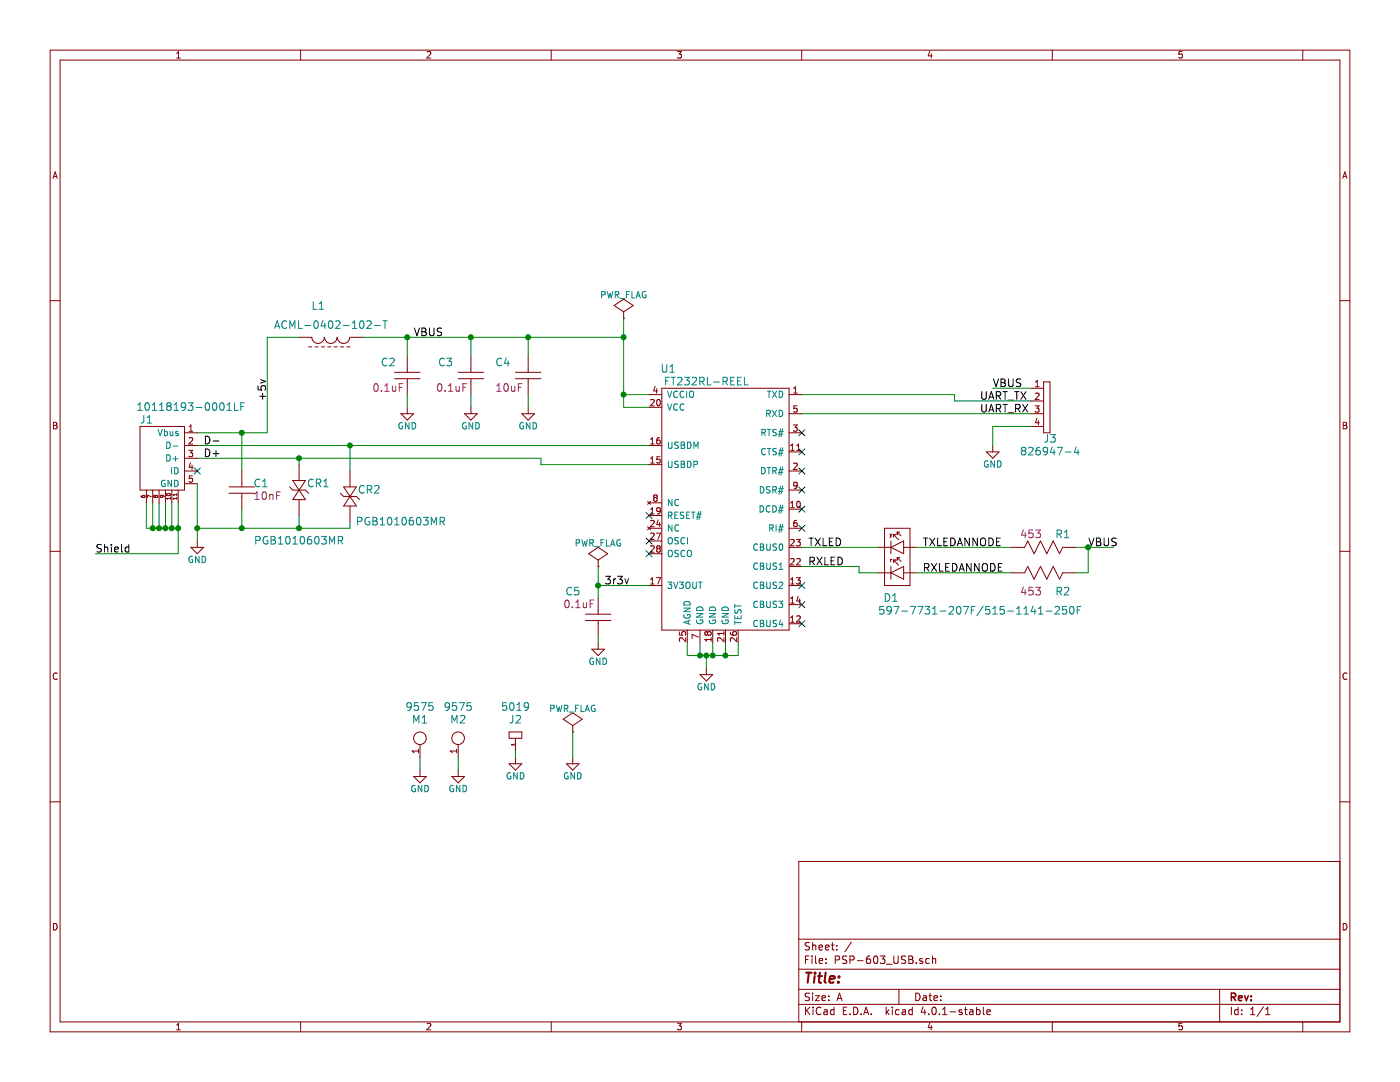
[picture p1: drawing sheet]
EESchema Schematic File Version 2
LIBS:power
LIBS:FCI_Library
LIBS:Abracon_Library
LIBS:Microchip_Library
LIBS:Littelfuse_Library
LIBS:Panasonic_ERJ3EK_Library
LIBS:Dialight_Library
LIBS:TDK_Library
LIBS:Kemet_Library
LIBS:Taiyo_Yuden_Library
LIBS:Panasonic_ERJ6EN_Library
LIBS:AVX_Library
LIBS:TE_Connectivity_Library
LIBS:TI_Library
LIBS:FTDI_Library
LIBS:Keystone_Electronics_Library
LIBS:Vishay_CRCW0805_Library
LIBS:PSP-603_USB-cache
EELAYER 25 0
EELAYER END
$Descr A 11000 8500
encoding utf-8
Sheet 1 1
Title ""
Date ""
Rev ""
Comp ""
Comment1 ""
Comment2 ""
Comment3 ""
Comment4 ""
$EndDescr
$Comp
L PGB1010603MR CR1
U 1 1
P 2350 3850
F 0 "CR1" V 2300 4000 60  0000 C CNN
F 1 "PGB1010603MR" V 2750 3850 60  0000 C CNN
F 2 "Littelfuse_Footprints:PGB1_01_0603" H 2300 3200 60  0001 C CNN
F 3 "C:/Users/Chris/VendorData/Littlefuse/littelfuse_pulseguard-esd_pgb1.pdf" H 2900 3300 60  0001 C CNN
F 4 "Littelfuse" H 2350 3500 60  0001 C CNN "mfg"
F 5 "PGB1010603MR" H 2400 3400 60  0001 C CNN "mft part number"
	1    2350 3850
	0    1    1    0   
$EndComp
$Comp
L 597-7731-207F/515-1141-250F D1
U 1 1
P 7050 4500
F 0 "D1" H 7000 4300 60  0000 C CNN
F 1 "597-7731-207F/515-1141-250F" H 7700 4200 60  0000 C CNN
F 2 "Dialight_Footprints:PLCC-4_515-114" H 7100 3800 60  0001 C CNN
F 3 "C:\\Users\\Chris\\VendorData\\dialight\\597-77xx-20x.pdf" H 7350 3450 60  0001 C CNN
F 4 "Dialight" H 7000 4100 60  0001 C CNN "mfg"
F 5 "597-7731-207F" H 7200 4000 60  0001 C CNN "mfg part number"
F 6 "2.0V typ." H 7050 3700 60  0001 C CNN "Forward Voltage"
F 7 "10mA" H 7050 3900 60  0001 C CNN "Forward Current"
F 8 "515-1141-250F" H 7100 3550 60  0001 C CNN "light pipe part number"
	1    7050 4500
	1    0    0    -1  
$EndComp
$Comp
L GND #PWR01
U 1 1
P 1550 4250
F 0 "#PWR01" H 1550 4000 50  0001 C CNN
F 1 "GND" H 1550 4100 50  0000 C CNN
F 2 "" H 1550 4250 50  0000 C CNN
F 3 "" H 1550 4250 50  0000 C CNN
	1    1550 4250
	1    0    0    -1  
$EndComp
Wire Wire Line
	1150 3950 1150 4150
Wire Wire Line
	1200 4150 1200 3950
Wire Wire Line
	1250 4150 1250 3950
Connection ~ 1200 4150
Wire Wire Line
	1300 4150 1300 3950
Connection ~ 1250 4150
Wire Wire Line
	1350 4150 1350 3950
Connection ~ 1300 4150
Connection ~ 1350 4150
Wire Wire Line
	1550 3800 1550 4250
$Comp
L PGB1010603MR CR2
U 1 1
P 2750 3900
F 0 "CR2" V 2700 4050 60  0000 C CNN
F 1 "PGB1010603MR" V 2950 4300 60  0000 C CNN
F 2 "Littelfuse_Footprints:PGB1_01_0603" H 2700 3250 60  0001 C CNN
F 3 "C:/Users/Chris/VendorData/Littlefuse/littelfuse_pulseguard-esd_pgb1.pdf" H 3300 3350 60  0001 C CNN
F 4 "Littelfuse" H 2750 3550 60  0001 C CNN "mfg"
F 5 "PGB1010603MR" H 2800 3450 60  0001 C CNN "mft part number"
	1    2750 3900
	0    1    1    0   
$EndComp
Wire Wire Line
	1550 3600 4250 3600
Wire Wire Line
	2350 3650 2350 3600
Connection ~ 2350 3600
Wire Wire Line
	2350 4150 2350 4050
Connection ~ 2350 4150
Wire Wire Line
	1550 3500 5100 3500
Wire Wire Line
	2750 3500 2750 3700
Connection ~ 2750 3500
Text Label 7700 3150 0    60   ~ 0
UART_TX
Text Label 7700 3250 0    60   ~ 0
UART_RX
$Comp
L ACML-0402-102-T L1
U 1 1
P 2600 2650
F 0 "L1" H 2700 2400 60  0000 C CNN
F 1 "ACML-0402-102-T" H 2600 2550 60  0000 C CNN
F 2 "Standard_Footprints:C0402" H 2700 2450 60  0001 C CNN
F 3 "" H 2950 2350 60  0000 C CNN
F 4 "Abracon" H 2300 2250 60  0001 C CNN "mfg"
F 5 "ACML-0402-102-T" H 2600 2150 60  0001 C CNN "mfg part number"
F 6 "1.3 Ohm max" H 2450 2350 60  0001 C CNN "DCR"
F 7 "1k @ 1MHz" H 2400 2050 60  0001 C CNN "Impeadance"
F 8 "100mA" H 2300 1950 60  0001 C CNN "Current"
	1    2600 2650
	-1   0    0    1   
$EndComp
$Comp
L C0603C103J2RACTU C1
U 1 1
P 1900 3850
F 0 "C1" V 1850 4000 60  0000 C CNN
F 1 "C0603C103J2RACTU" H 2000 3300 60  0001 C CNN
F 2 "Standard_Footprints:C0603" H 1950 3600 60  0001 C CNN
F 3 "" H 1900 3700 60  0000 C CNN
F 4 "Kemet" H 1950 3500 60  0001 C CNN "mfg"
F 5 "C0603C103J2RACTU" H 2000 3400 60  0001 C CNN "mfg part number"
F 6 "10nF" V 1950 4050 60  0000 C CNN "Capacatance"
F 7 "200V" H 1900 3200 60  0001 C CNN "Voltage"
F 8 "+/- 5%" H 1900 3100 60  0001 C CNN "Tolerance"
F 9 "X7R" H 1900 3000 60  0001 C CIB "Dielectric"
F 10 "-55C / +125C" H 1900 2900 60  0001 C CNN "Temp Range"
	1    1900 3850
	0    1    1    0   
$EndComp
Wire Wire Line
	2750 4150 2750 4100
Wire Wire Line
	1550 3400 2100 3400
Wire Wire Line
	1900 3400 1900 3700
Wire Wire Line
	1900 4000 1900 4150
Connection ~ 1900 4150
Connection ~ 1900 3400
Text Label 3250 2650 0    60   ~ 0
VBUS
$Comp
L GND #PWR02
U 1 1
P 7800 3500
F 0 "#PWR02" H 7800 3250 50  0001 C CNN
F 1 "GND" H 7800 3350 50  0000 C CNN
F 2 "" H 7800 3500 50  0000 C CNN
F 3 "" H 7800 3500 50  0000 C CNN
	1    7800 3500
	1    0    0    -1  
$EndComp
Text Label 7800 3050 0    60   ~ 0
VBUS
NoConn ~ 1550 3700
$Comp
L 826947-4 J3
U 1 1
P 8200 3200
F 0 "J3" H 8250 2950 60  0000 C CNN
F 1 "826947-4" H 8250 2850 60  0000 C CNN
F 2 "TE_Connectivity_Footprints:826947-4" H 8250 1850 60  0001 C CNN
F 3 "C:/Users/Chris/VendorData/TE Connectivity/ENG_CD_826629_AA_baseFilename.pdf" H 8200 1750 60  0001 C CNN
F 4 "TE Connectivity" H 8300 2650 60  0001 C CNN "mfg"
F 5 "826947-4" H 8250 2550 60  0001 C CNN "mfg part number"
F 6 "0.1\"" H 8250 2450 60  0001 C CNN "Pitch"
F 7 "0.264\"" H 8250 2350 60  0001 C CNN "Contact Mating Length"
F 8 "Solder" H 8250 2250 60  0001 C CNN "Termination"
F 9 "tin" H 8250 2150 60  0001 C CNN "Finish"
F 10 "green" H 8250 2050 60  0001 C CNN "Color"
F 11 "Square" H 8250 1950 60  0001 C CNN "Pin Shape"
	1    8200 3200
	1    0    0    -1  
$EndComp
$Comp
L 9575 M1
U 1 1
P 3300 5800
F 0 "M1" V 3450 5800 60  0000 C CNN
F 1 "9575" V 3550 5800 60  0000 C CNN
F 2 "Keystone_Electronics_Footprints:9575" H 3350 5150 60  0001 C CNN
F 3 "C:/Users/Chris/VendorData/Keystone Electronics/9575-9581 (self tapping screw).PDF" H 3900 5250 60  0001 C CNN
F 4 "Keystone Electronics" H 3350 5450 60  0001 C CNN "mfg"
F 5 "9575" H 3300 5350 60  0001 C CNN "mfg part number"
	1    3300 5800
	0    -1   -1   0   
$EndComp
$Comp
L 9575 M2
U 1 1
P 3600 5800
F 0 "M2" V 3750 5800 60  0000 C CNN
F 1 "9575" V 3850 5800 60  0000 C CNN
F 2 "Keystone_Electronics_Footprints:9575" H 3650 5150 60  0001 C CNN
F 3 "C:/Users/Chris/VendorData/Keystone Electronics/9575-9581 (self tapping screw).PDF" H 4200 5250 60  0001 C CNN
F 4 "Keystone Electronics" H 3650 5450 60  0001 C CNN "mfg"
F 5 "9575" H 3600 5350 60  0001 C CNN "mfg part number"
	1    3600 5800
	0    -1   -1   0   
$EndComp
$Comp
L 10118193-0001LF J1
U 1 1
P 1250 3600
F 0 "J1" H 1150 3900 60  0000 C CNN
F 1 "10118193-0001LF" H 1500 4000 60  0000 C CNN
F 2 "FCI_Footprints:10118193-0001LF" H 1400 2850 60  0001 C CNN
F 3 "C:/Users/Chris/VendorData/FCI/10118193.pdf" H 1400 2950 60  0001 C CNN
F 4 "FCI" H 1300 3150 60  0001 C CNN "mfg"
F 5 "10118193-0001LF" H 1300 3050 60  0001 C CNN "mfg part number"
	1    1250 3600
	1    0    0    -1  
$EndComp
$Comp
L 5019 J2
U 1 1
P 4050 5850
F 0 "J2" V 4250 5850 60  0000 C CNN
F 1 "5019" V 4350 5850 60  0000 C CNN
F 2 "Keystone_Electronics_Footprints:5090" H 4100 5350 60  0001 C CNN
F 3 "" H 4050 5400 60  0000 C CNN
F 4 "Keystone Electronics" H 4050 5550 60  0001 C CNN "mfg"
F 5 "5019" H 4050 5450 60  0001 C CNN "mfg part number"
	1    4050 5850
	0    -1   -1   0   
$EndComp
$Comp
L GND #PWR03
U 1 1
P 4050 5950
F 0 "#PWR03" H 4050 5700 50  0001 C CNN
F 1 "GND" H 4050 5800 50  0000 C CNN
F 2 "" H 4050 5950 50  0000 C CNN
F 3 "" H 4050 5950 50  0000 C CNN
	1    4050 5950
	1    0    0    -1  
$EndComp
Wire Wire Line
	4050 5900 4050 5950
$Comp
L C1005X7R1H104K050BB C2
U 1 1
P 3200 2950
F 0 "C2" V 3100 2800 60  0000 C CNN
F 1 "C1005X7R1H104K050BB" H 3300 2400 60  0001 C CNN
F 2 "Standard_Footprints:C0402" H 3250 2700 60  0001 C CNN
F 3 "" H 3200 2800 60  0000 C CNN
F 4 "TDK" H 3250 2600 60  0001 C CNN "mfg"
F 5 "C1005X7R1H104K050BB" H 3300 2500 60  0001 C CNN "mfg part number"
F 6 "0.1uF" V 3300 2800 60  0000 C CNN "Capacatance"
F 7 "50V" H 3200 2300 60  0001 C CNN "Voltage"
F 8 "+/- 10%" H 3200 2200 60  0001 C CNN "Tolerance"
F 9 "X7R" H 3200 2100 60  0001 C CNN "Dielectric"
F 10 "-55C / +125C" H 3200 2000 60  0001 C CNN "Temp Range"
	1    3200 2950
	0    1    1    0   
$EndComp
$Comp
L FT232RL-REEL U1
U 1 1
P 5700 3950
F 0 "U1" H 5250 5000 60  0000 C CNN
F 1 "FT232RL-REEL" H 5550 4900 60  0000 C CNN
F 2 "FTDI_Footprints:SSOP-28" H 5750 2350 60  0001 C CNN
F 3 "C:/Users/Chris/VendorData/FTDI/DS_FT232R.pdf" H 5900 2550 60  0001 C CNN
F 4 "FTDI" H 5650 2650 60  0001 C CNN "mfg"
F 5 "FT232RL-REEL" H 5700 2450 60  0001 C CNN "mfg part number"
	1    5700 3950
	1    0    0    -1  
$EndComp
Wire Wire Line
	4250 3600 4250 3650
Wire Wire Line
	4250 3650 5100 3650
Wire Wire Line
	4900 3100 5100 3100
Wire Wire Line
	4900 3200 5100 3200
Connection ~ 4900 3100
$Comp
L C1005X7R1H104K050BB C3
U 1 1
P 3700 2950
F 0 "C3" V 3600 2750 60  0000 C CNN
F 1 "C1005X7R1H104K050BB" H 3800 2400 60  0001 C CNN
F 2 "Standard_Footprints:C0402" H 3750 2700 60  0001 C CNN
F 3 "" H 3700 2800 60  0000 C CNN
F 4 "TDK" H 3750 2600 60  0001 C CNN "mfg"
F 5 "C1005X7R1H104K050BB" H 3800 2500 60  0001 C CNN "mfg part number"
F 6 "0.1uF" V 3800 2800 60  0000 C CNN "Capacatance"
F 7 "50V" H 3700 2300 60  0001 C CNN "Voltage"
F 8 "+/- 10%" H 3700 2200 60  0001 C CNN "Tolerance"
F 9 "X7R" H 3700 2100 60  0001 C CNN "Dielectric"
F 10 "-55C / +125C" H 3700 2000 60  0001 C CNN "Temp Range"
	1    3700 2950
	0    1    1    0   
$EndComp
$Comp
L C1005X7R1H104K050BB C5
U 1 1
P 4700 4850
F 0 "C5" V 4500 4650 60  0000 C CNN
F 1 "C1005X7R1H104K050BB" H 4800 4300 60  0001 C CNN
F 2 "Standard_Footprints:C0402" H 4750 4600 60  0001 C CNN
F 3 "" H 4700 4700 60  0000 C CNN
F 4 "TDK" H 4750 4500 60  0001 C CNN "mfg"
F 5 "C1005X7R1H104K050BB" H 4800 4400 60  0001 C CNN "mfg part number"
F 6 "0.1uF" V 4600 4700 60  0000 C CNN "Capacatance"
F 7 "50V" H 4700 4200 60  0001 C CNN "Voltage"
F 8 "+/- 10%" H 4700 4100 60  0001 C CNN "Tolerance"
F 9 "X7R" H 4700 4000 60  0001 C CNN "Dielectric"
F 10 "-55C / +125C" H 4700 3900 60  0001 C CNN "Temp Range"
	1    4700 4850
	0    1    1    0   
$EndComp
Wire Wire Line
	5100 4600 4700 4600
Wire Wire Line
	4700 4450 4700 4700
$Comp
L GND #PWR04
U 1 1
P 4700 5050
F 0 "#PWR04" H 4700 4800 50  0001 C CNN
F 1 "GND" H 4700 4900 50  0000 C CNN
F 2 "" H 4700 5050 50  0000 C CNN
F 3 "" H 4700 5050 50  0000 C CNN
	1    4700 5050
	1    0    0    -1  
$EndComp
Wire Wire Line
	4700 5000 4700 5050
$Comp
L GND #PWR05
U 1 1
P 5550 5250
F 0 "#PWR05" H 5550 5000 50  0001 C CNN
F 1 "GND" H 5550 5100 50  0000 C CNN
F 2 "" H 5550 5250 50  0000 C CNN
F 3 "" H 5550 5250 50  0000 C CNN
	1    5550 5250
	1    0    0    -1  
$EndComp
Wire Wire Line
	5400 5050 5400 5150
Wire Wire Line
	5400 5150 5800 5150
Wire Wire Line
	5700 5150 5700 5050
Wire Wire Line
	5500 5050 5500 5150
Connection ~ 5500 5150
Wire Wire Line
	5600 5050 5600 5150
Connection ~ 5600 5150
Wire Wire Line
	5550 5250 5550 5150
Connection ~ 5550 5150
NoConn ~ 5100 4050
NoConn ~ 5100 4250
NoConn ~ 5100 4350
Wire Wire Line
	4900 2500 4900 3200
Wire Wire Line
	2850 2650 4900 2650
Wire Wire Line
	2100 3400 2100 2650
Wire Wire Line
	2100 2650 2350 2650
$Comp
L EMK212BB7106MG-T C4
U 1 1
P 4150 2950
F 0 "C4" V 4050 2750 60  0000 C CNN
F 1 "EMK212BB7106MG-T" H 4250 2400 60  0001 C CNN
F 2 "Standard_Footprints:C0805" H 4200 2700 60  0001 C CNN
F 3 "" H 4150 2800 60  0000 C CNN
F 4 "Taiyo Yuden" H 4200 2600 60  0001 C CNN "mfg"
F 5 "EMK212BB7106MG-T" H 4250 2500 60  0001 C CNN "mfg part number"
F 6 "10uF" V 4250 2800 60  0000 C CNN "Capacatance"
F 7 "16V" H 4150 2300 60  0001 C CNN "Voltage"
F 8 "+/-20%" H 4150 2200 60  0001 C CNN "Tolerance"
F 9 "X7R" H 4150 2100 60  0001 C CNN "Dielectric"
F 10 "-55C / +125C" H 4150 2000 60  0001 C CNN "Temp Range"
	1    4150 2950
	0    1    1    0   
$EndComp
Wire Wire Line
	3200 2800 3200 2650
Connection ~ 3200 2650
Wire Wire Line
	3700 2800 3700 2650
Connection ~ 3700 2650
Wire Wire Line
	4150 2800 4150 2650
Connection ~ 4150 2650
$Comp
L GND #PWR06
U 1 1
P 3200 3200
F 0 "#PWR06" H 3200 2950 50  0001 C CNN
F 1 "GND" H 3200 3050 50  0000 C CNN
F 2 "" H 3200 3200 50  0000 C CNN
F 3 "" H 3200 3200 50  0000 C CNN
	1    3200 3200
	1    0    0    -1  
$EndComp
$Comp
L GND #PWR07
U 1 1
P 3700 3200
F 0 "#PWR07" H 3700 2950 50  0001 C CNN
F 1 "GND" H 3700 3050 50  0000 C CNN
F 2 "" H 3700 3200 50  0000 C CNN
F 3 "" H 3700 3200 50  0000 C CNN
	1    3700 3200
	1    0    0    -1  
$EndComp
$Comp
L GND #PWR08
U 1 1
P 4150 3200
F 0 "#PWR08" H 4150 2950 50  0001 C CNN
F 1 "GND" H 4150 3050 50  0000 C CNN
F 2 "" H 4150 3200 50  0000 C CNN
F 3 "" H 4150 3200 50  0000 C CNN
	1    4150 3200
	1    0    0    -1  
$EndComp
Wire Wire Line
	3200 3100 3200 3200
Wire Wire Line
	3700 3100 3700 3200
Wire Wire Line
	4150 3100 4150 3200
$Comp
L PWR_FLAG #FLG09
U 1 1
P 4900 2500
F 0 "#FLG09" H 4900 2595 50  0001 C CNN
F 1 "PWR_FLAG" H 4900 2680 50  0000 C CNN
F 2 "" H 4900 2500 50  0000 C CNN
F 3 "" H 4900 2500 50  0000 C CNN
	1    4900 2500
	1    0    0    -1  
$EndComp
Connection ~ 4900 2650
Wire Wire Line
	6300 4300 6900 4300
Wire Wire Line
	6300 4450 6750 4450
Text Label 6350 4300 0    60   ~ 0
TXLED
Text Label 6350 4450 0    60   ~ 0
RXLED
Wire Wire Line
	6750 4450 6750 4500
Wire Wire Line
	6750 4500 6900 4500
Wire Wire Line
	7200 4300 7950 4300
Wire Wire Line
	7200 4500 7950 4500
Wire Wire Line
	8450 4500 8550 4500
Wire Wire Line
	8450 4300 8750 4300
Text Label 8550 4300 0    60   ~ 0
VBUS
Wire Wire Line
	8550 4500 8550 4300
Connection ~ 8550 4300
Wire Wire Line
	6300 3100 7500 3100
Wire Wire Line
	7500 3100 7500 3150
Wire Wire Line
	7500 3150 8100 3150
Wire Wire Line
	6300 3250 8100 3250
Wire Wire Line
	8100 3050 7800 3050
Wire Wire Line
	8100 3350 7800 3350
Wire Wire Line
	7800 3350 7800 3500
$Comp
L PWR_FLAG #FLG010
U 1 1
P 4500 5750
F 0 "#FLG010" H 4500 5845 50  0001 C CNN
F 1 "PWR_FLAG" H 4500 5930 50  0000 C CNN
F 2 "" H 4500 5750 50  0000 C CNN
F 3 "" H 4500 5750 50  0000 C CNN
	1    4500 5750
	1    0    0    -1  
$EndComp
$Comp
L GND #PWR011
U 1 1
P 4500 5950
F 0 "#PWR011" H 4500 5700 50  0001 C CNN
F 1 "GND" H 4500 5800 50  0000 C CNN
F 2 "" H 4500 5950 50  0000 C CNN
F 3 "" H 4500 5950 50  0000 C CNN
	1    4500 5950
	1    0    0    -1  
$EndComp
Wire Wire Line
	4500 5750 4500 5950
NoConn ~ 6300 3400
NoConn ~ 6300 3550
NoConn ~ 6300 3700
NoConn ~ 6300 3850
NoConn ~ 6300 4000
NoConn ~ 6300 4150
NoConn ~ 6300 4600
NoConn ~ 6300 4750
NoConn ~ 6300 4900
$Comp
L PWR_FLAG #FLG012
U 1 1
P 4700 4450
F 0 "#FLG012" H 4700 4545 50  0001 C CNN
F 1 "PWR_FLAG" H 4700 4630 50  0000 C CNN
F 2 "" H 4700 4450 50  0000 C CNN
F 3 "" H 4700 4450 50  0000 C CNN
	1    4700 4450
	1    0    0    -1  
$EndComp
Connection ~ 4700 4600
$Comp
L CRCW0805453RFKEA R1
U 1 1
P 8200 4300
F 0 "R1" H 8350 4400 60  0000 C CNN
F 1 "CRCW0805453RFKEA" H 8300 3900 60  0001 C CNN
F 2 "Standard_Footprints:R0805" H 8300 3800 60  0001 C CNN
F 3 "C:/Users/Chris/VendorData/Vishay/dcrcwe3.pdf" H 8350 3500 60  0001 C CNN
F 4 " 453 " H 8100 4400 60  0000 C CNN "Resistance"
F 5 "Vishay" H 8200 3700 60  0001 C CNN "mfg"
F 6 "CRCW0805453RFKEA" H 8350 4000 60  0001 C CNN "mfg part number"
F 7 "1%" H 8050 4100 60  0001 C CNN "Tolerance"
F 8 "0.125W" H 8300 4100 60  0001 C CNN "Power"
F 9 "Thick Film" H 8200 3600 60  0001 C CNN "Composition"
	1    8200 4300
	1    0    0    -1  
$EndComp
$Comp
L CRCW0805453RFKEA R2
U 1 1
P 8200 4500
F 0 "R2" H 8350 4350 60  0000 C CNN
F 1 "CRCW0805453RFKEA" H 8300 4100 60  0001 C CNN
F 2 "Standard_Footprints:R0805" H 8300 4000 60  0001 C CNN
F 3 "C:/Users/Chris/VendorData/Vishay/dcrcwe3.pdf" H 8350 3700 60  0001 C CNN
F 4 " 453 " H 8100 4350 60  0000 C CNN "Resistance"
F 5 "Vishay" H 8200 3900 60  0001 C CNN "mfg"
F 6 "CRCW0805453RFKEA" H 8350 4200 60  0001 C CNN "mfg part number"
F 7 "1%" H 8050 4300 60  0001 C CNN "Tolerance"
F 8 "0.125W" H 8300 4300 60  0001 C CNN "Power"
F 9 "Thick Film" H 8200 3800 60  0001 C CNN "Composition"
	1    8200 4500
	1    0    0    -1  
$EndComp
$Comp
L GND #PWR013
U 1 1
P 3600 6050
F 0 "#PWR013" H 3600 5800 50  0001 C CNN
F 1 "GND" H 3600 5900 50  0000 C CNN
F 2 "" H 3600 6050 50  0000 C CNN
F 3 "" H 3600 6050 50  0000 C CNN
	1    3600 6050
	1    0    0    -1  
$EndComp
$Comp
L GND #PWR014
U 1 1
P 3300 6050
F 0 "#PWR014" H 3300 5800 50  0001 C CNN
F 1 "GND" H 3300 5900 50  0000 C CNN
F 2 "" H 3300 6050 50  0000 C CNN
F 3 "" H 3300 6050 50  0000 C CNN
	1    3300 6050
	1    0    0    -1  
$EndComp
Wire Wire Line
	3600 5950 3600 6050
Wire Wire Line
	3300 5950 3300 6050
Wire Wire Line
	1400 3950 1400 4350
Wire Wire Line
	1150 4150 1400 4150
Wire Wire Line
	1550 4150 2750 4150
Connection ~ 1550 4150
Text Label 2100 3150 1    60   ~ 0
+5v
Text Label 1600 3500 0    60   ~ 0
D-
Text Label 1600 3600 0    60   ~ 0
D+
Wire Wire Line
	1400 4350 750  4350
Connection ~ 1400 4150
Text Label 750  4350 0    60   ~ 0
Shield
Text Label 4750 4600 0    60   ~ 0
3r3v
Text Label 7250 4300 0    60   ~ 0
TXLEDANNODE
Text Label 7250 4500 0    60   ~ 0
RXLEDANNODE
Wire Wire Line
	5800 5150 5800 5050
Connection ~ 5700 5150
$EndSCHEMATC
